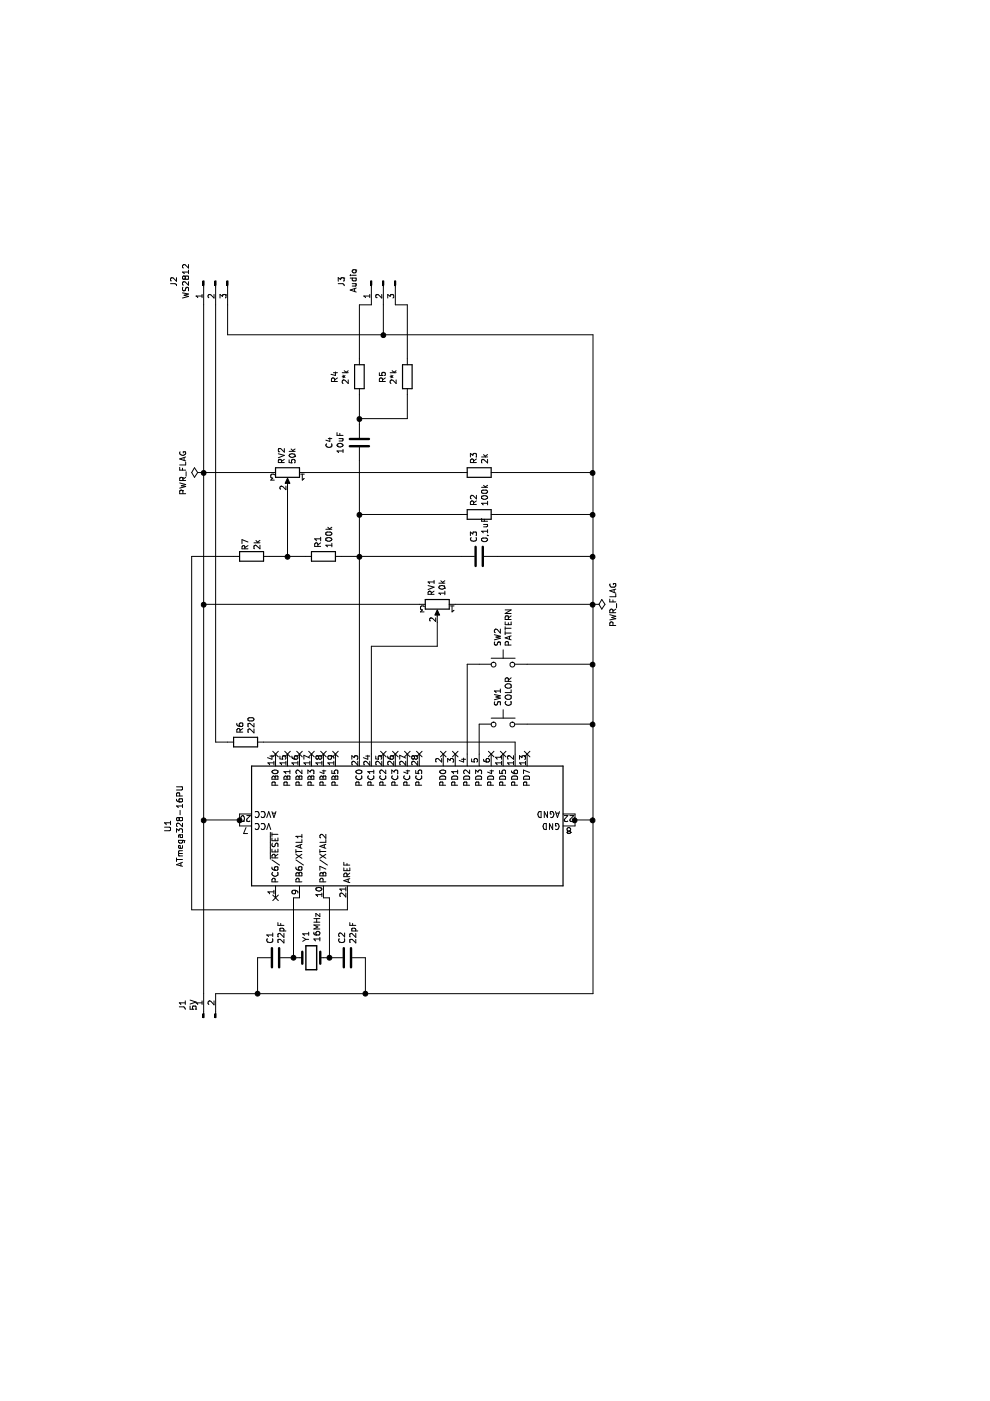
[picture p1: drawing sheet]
EESchema Schematic File Version 4
LIBS:visualizator-cache
EELAYER 26 0
EELAYER END
$Descr A4 11693 8268
encoding utf-8
Sheet 1 1
Title ""
Date ""
Rev ""
Comp ""
Comment1 ""
Comment2 ""
Comment3 ""
Comment4 ""
$EndDescr
$Comp
L MCU_Microchip_ATmega:ATmega8-16PU U1
U 1 1
P 4800 3400
F 0 "U1" H 4800 5400 50  0000 C CNN
F 1 "ATmega328-16PU" H 4800 5300 50  0000 C CNN
F 2 "Package_DIP:DIP-28_W7.62mm" H 4800 3400 50  0001 C CIN
F 3 "http://ww1.microchip.com/downloads/en/DeviceDoc/atmel-2486-8-bit-avr-microcontroller-atmega8_l_datasheet.pdf" H 4800 3400 50  0001 C CNN
	1    4800 3400
	1    0    0    -1  
$EndComp
$Comp
L Device:C C1
U 1 1
P 3700 2300
F 0 "C1" H 3815 2346 50  0000 L CNN
F 1 "22pF" H 3815 2255 50  0000 L CNN
F 2 "Capacitor_THT:C_Disc_D4.3mm_W1.9mm_P5.00mm" H 3738 2150 50  0001 C CNN
F 3 "~" H 3700 2300 50  0001 C CNN
	1    3700 2300
	1    0    0    -1  
$EndComp
$Comp
L Device:C C2
U 1 1
P 3700 2900
F 0 "C2" H 3815 2946 50  0000 L CNN
F 1 "22pF" H 3815 2855 50  0000 L CNN
F 2 "Capacitor_THT:C_Disc_D4.3mm_W1.9mm_P5.00mm" H 3738 2750 50  0001 C CNN
F 3 "~" H 3700 2900 50  0001 C CNN
	1    3700 2900
	1    0    0    -1  
$EndComp
$Comp
L Device:Crystal Y1
U 1 1
P 3700 2600
F 0 "Y1" V 3654 2731 50  0000 L CNN
F 1 "16MHz" V 3745 2731 50  0000 L CNN
F 2 "Crystal:Crystal_HC49-4H_Vertical" H 3700 2600 50  0001 C CNN
F 3 "~" H 3700 2600 50  0001 C CNN
	1    3700 2600
	0    1    1    0   
$EndComp
Wire Wire Line
	4200 2500 4200 2450
Wire Wire Line
	4200 2450 3700 2450
Wire Wire Line
	4200 2700 4200 2750
Wire Wire Line
	4200 2750 3700 2750
Connection ~ 3700 2750
Connection ~ 3700 2450
Wire Wire Line
	3700 2150 3400 2150
Wire Wire Line
	3400 2150 3400 3050
Wire Wire Line
	3400 3050 3700 3050
Wire Wire Line
	4800 2000 4850 2000
$Comp
L Switch:SW_Push SW2
U 1 1
P 6150 4200
F 0 "SW2" V 6104 4348 50  0000 L CNN
F 1 "PATTERN" V 6195 4348 50  0000 L CNN
F 2 "Connector_Wire:SolderWirePad_1x02_P3.81mm_Drill0.8mm" H 6150 4400 50  0001 C CNN
F 3 "" H 6150 4400 50  0001 C CNN
	1    6150 4200
	0    1    1    0   
$EndComp
$Comp
L Switch:SW_Push SW1
U 1 1
P 5650 4200
F 0 "SW1" V 5604 4348 50  0000 L CNN
F 1 "COLOR" V 5695 4348 50  0000 L CNN
F 2 "Connector_Wire:SolderWirePad_1x02_P3.81mm_Drill0.8mm" H 5650 4400 50  0001 C CNN
F 3 "" H 5650 4400 50  0001 C CNN
	1    5650 4200
	0    1    1    0   
$EndComp
Wire Wire Line
	4800 4800 4850 4800
Connection ~ 4850 4800
Wire Wire Line
	4850 4800 4900 4800
$Comp
L Device:R_POT RV1
U 1 1
P 6650 3650
F 0 "RV1" H 6581 3604 50  0000 R CNN
F 1 "10k" H 6581 3695 50  0000 R CNN
F 2 "Connector_Wire:SolderWirePad_1x03_P3.175mm_Drill0.8mm" H 6650 3650 50  0001 C CNN
F 3 "~" H 6650 3650 50  0001 C CNN
	1    6650 3650
	-1   0    0    1   
$EndComp
Wire Wire Line
	4850 1700 4850 2000
Connection ~ 4850 2000
Wire Wire Line
	4850 2000 4900 2000
$Comp
L Device:R_POT RV2
U 1 1
P 7750 2400
F 0 "RV2" H 7681 2354 50  0000 R CNN
F 1 "50k" H 7681 2445 50  0000 R CNN
F 2 "Connector_Wire:SolderWirePad_1x03_P3.175mm_Drill0.8mm" H 7750 2400 50  0001 C CNN
F 3 "~" H 7750 2400 50  0001 C CNN
	1    7750 2400
	-1   0    0    1   
$EndComp
$Comp
L Device:R R2
U 1 1
P 7400 4000
F 0 "R2" H 7470 4046 50  0000 L CNN
F 1 "100k" H 7470 3955 50  0000 L CNN
F 2 "Resistor_THT:R_Axial_DIN0207_L6.3mm_D2.5mm_P10.16mm_Horizontal" V 7330 4000 50  0001 C CNN
F 3 "~" H 7400 4000 50  0001 C CNN
	1    7400 4000
	1    0    0    -1  
$EndComp
$Comp
L Device:R R1
U 1 1
P 7050 2700
F 0 "R1" H 7120 2746 50  0000 L CNN
F 1 "100k" H 7120 2655 50  0000 L CNN
F 2 "Resistor_THT:R_Axial_DIN0207_L6.3mm_D2.5mm_P10.16mm_Horizontal" V 6980 2700 50  0001 C CNN
F 3 "~" H 7050 2700 50  0001 C CNN
	1    7050 2700
	1    0    0    -1  
$EndComp
Wire Wire Line
	4850 4800 4850 4950
Connection ~ 4850 4950
Wire Wire Line
	5650 4000 5400 4000
Connection ~ 5650 4950
Wire Wire Line
	5650 4950 4850 4950
Wire Wire Line
	6150 4400 6150 4950
Wire Wire Line
	5650 4950 6150 4950
Connection ~ 6150 4950
$Comp
L Device:C C3
U 1 1
P 7050 4000
F 0 "C3" H 7165 4046 50  0000 L CNN
F 1 "0,1uF" H 7165 3955 50  0000 L CNN
F 2 "Capacitor_THT:C_Rect_L13.5mm_W4.0mm_P10.00mm_FKS3_FKP3_MKS4" H 7088 3850 50  0001 C CNN
F 3 "~" H 7050 4000 50  0001 C CNN
	1    7050 4000
	1    0    0    -1  
$EndComp
Wire Wire Line
	7050 2850 7050 3000
Connection ~ 7050 3000
Wire Wire Line
	7050 3000 7050 3850
$Comp
L Device:R R3
U 1 1
P 7750 4000
F 0 "R3" H 7820 4046 50  0000 L CNN
F 1 "2k" H 7820 3955 50  0000 L CNN
F 2 "Resistor_THT:R_Axial_DIN0207_L6.3mm_D2.5mm_P10.16mm_Horizontal" V 7680 4000 50  0001 C CNN
F 3 "~" H 7750 4000 50  0001 C CNN
	1    7750 4000
	1    0    0    -1  
$EndComp
Wire Wire Line
	7050 3000 7400 3000
Wire Wire Line
	7400 3000 7400 3850
$Comp
L Device:C C4
U 1 1
P 8000 3000
F 0 "C4" V 7748 3000 50  0000 C CNN
F 1 "10uF" V 7839 3000 50  0000 C CNN
F 2 "Capacitor_THT:C_Radial_D5.0mm_H11.0mm_P2.00mm" H 8038 2850 50  0001 C CNN
F 3 "~" H 8000 3000 50  0001 C CNN
	1    8000 3000
	0    1    1    0   
$EndComp
$Comp
L Device:R R4
U 1 1
P 8550 3000
F 0 "R4" V 8343 3000 50  0000 C CNN
F 1 "2*k" V 8434 3000 50  0000 C CNN
F 2 "Resistor_THT:R_Axial_DIN0207_L6.3mm_D2.5mm_P10.16mm_Horizontal" V 8480 3000 50  0001 C CNN
F 3 "~" H 8550 3000 50  0001 C CNN
	1    8550 3000
	0    1    1    0   
$EndComp
$Comp
L Device:R R5
U 1 1
P 8550 3400
F 0 "R5" V 8343 3400 50  0000 C CNN
F 1 "2*k" V 8434 3400 50  0000 C CNN
F 2 "Resistor_THT:R_Axial_DIN0207_L6.3mm_D2.5mm_P10.16mm_Horizontal" V 8480 3400 50  0001 C CNN
F 3 "~" H 8550 3400 50  0001 C CNN
	1    8550 3400
	0    1    1    0   
$EndComp
Wire Wire Line
	8200 3000 8400 3000
Wire Wire Line
	4850 4950 3400 4950
Wire Wire Line
	3400 4950 3400 3050
Connection ~ 3400 3050
Wire Wire Line
	4850 1700 6650 1700
Wire Wire Line
	5400 3000 7050 3000
Wire Wire Line
	5400 3100 6300 3100
Wire Wire Line
	6150 4950 6650 4950
Wire Wire Line
	6650 3800 6650 4950
Connection ~ 6650 4950
Wire Wire Line
	6650 4950 7050 4950
Wire Wire Line
	7050 4150 7050 4950
Connection ~ 7050 4950
Wire Wire Line
	7050 4950 7400 4950
Wire Wire Line
	7400 4150 7400 4950
Connection ~ 7400 4950
Wire Wire Line
	5400 4300 5500 4300
$Comp
L Connector:Conn_01x03_Male J3
U 1 1
P 9350 3200
F 0 "J3" H 9400 3550 50  0000 R CNN
F 1 "Audio" H 9450 3450 50  0000 R CNN
F 2 "Connector_Wire:SolderWirePad_1x03_P3.175mm_Drill1mm" H 9350 3200 50  0001 C CNN
F 3 "~" H 9350 3200 50  0001 C CNN
	1    9350 3200
	-1   0    0    -1  
$EndComp
Wire Wire Line
	8400 3400 8200 3400
Wire Wire Line
	8200 3000 8200 3400
Wire Wire Line
	8700 3000 9150 3000
Wire Wire Line
	9150 3000 9150 3100
Wire Wire Line
	8700 3400 9150 3400
Wire Wire Line
	9150 3400 9150 3300
Wire Wire Line
	9150 3200 8900 3200
Wire Wire Line
	8900 3200 8900 4950
$Comp
L Connector:Conn_01x03_Male J2
U 1 1
P 9350 1800
F 0 "J2" H 9400 2150 50  0000 R CNN
F 1 "WS2812" H 9500 2050 50  0000 R CNN
F 2 "Connector_Wire:SolderWirePad_1x03_P3.175mm_Drill1mm" H 9350 1800 50  0001 C CNN
F 3 "~" H 9350 1800 50  0001 C CNN
	1    9350 1800
	-1   0    0    -1  
$EndComp
Connection ~ 6650 1700
Wire Wire Line
	8900 3200 8900 1900
Wire Wire Line
	8900 1900 9150 1900
Connection ~ 8900 3200
Wire Wire Line
	5650 4400 5650 4950
$Comp
L Connector:Conn_01x02_Male J1
U 1 1
P 3200 1700
F 0 "J1" H 3306 1878 50  0000 C CNN
F 1 "5V" H 3306 1787 50  0000 C CNN
F 2 "Connector_Wire:SolderWirePad_1x02_P3.81mm_Drill1mm" H 3200 1700 50  0001 C CNN
F 3 "~" H 3200 1700 50  0001 C CNN
	1    3200 1700
	1    0    0    -1  
$EndComp
Wire Wire Line
	4850 1700 3400 1700
Connection ~ 4850 1700
Wire Wire Line
	3400 1800 3400 2150
Connection ~ 3400 2150
Wire Wire Line
	7400 3000 7850 3000
Connection ~ 7400 3000
Wire Wire Line
	8200 3000 8150 3000
Connection ~ 8200 3000
Wire Wire Line
	6650 1700 6650 3500
Wire Wire Line
	7400 4950 7750 4950
Wire Wire Line
	7750 4150 7750 4950
Connection ~ 7750 4950
Wire Wire Line
	7750 4950 8900 4950
Wire Wire Line
	6650 1700 7750 1700
Wire Wire Line
	7750 2250 7750 1700
Connection ~ 7750 1700
Wire Wire Line
	7750 1700 9150 1700
Wire Wire Line
	7750 2550 7750 3850
Wire Wire Line
	6500 3650 6300 3650
Wire Wire Line
	6300 3650 6300 3100
NoConn ~ 4200 2300
NoConn ~ 5400 2300
NoConn ~ 5400 2400
NoConn ~ 5400 2500
NoConn ~ 5400 2600
NoConn ~ 5400 2700
NoConn ~ 5400 2800
NoConn ~ 5400 3200
NoConn ~ 5400 3300
NoConn ~ 5400 3400
NoConn ~ 5400 3500
NoConn ~ 5400 3700
NoConn ~ 5400 3800
NoConn ~ 5400 4100
NoConn ~ 5400 4200
NoConn ~ 5400 4400
$Comp
L power:PWR_FLAG #FLG0101
U 1 1
P 7750 1700
F 0 "#FLG0101" H 7750 1775 50  0001 C CNN
F 1 "PWR_FLAG" H 7750 1874 50  0000 C CNN
F 2 "" H 7750 1700 50  0001 C CNN
F 3 "~" H 7750 1700 50  0001 C CNN
	1    7750 1700
	1    0    0    -1  
$EndComp
$Comp
L power:PWR_FLAG #FLG0102
U 1 1
P 6650 4950
F 0 "#FLG0102" H 6650 5025 50  0001 C CNN
F 1 "PWR_FLAG" H 6650 5123 50  0000 C CNN
F 2 "" H 6650 4950 50  0001 C CNN
F 3 "~" H 6650 4950 50  0001 C CNN
	1    6650 4950
	-1   0    0    1   
$EndComp
$Comp
L Device:R R6
U 1 1
P 5500 2050
F 0 "R6" H 5570 2096 50  0000 L CNN
F 1 "220" H 5570 2005 50  0000 L CNN
F 2 "Resistor_THT:R_Axial_DIN0207_L6.3mm_D2.5mm_P10.16mm_Horizontal" V 5430 2050 50  0001 C CNN
F 3 "~" H 5500 2050 50  0001 C CNN
	1    5500 2050
	1    0    0    -1  
$EndComp
Wire Wire Line
	5500 4300 5500 2200
Wire Wire Line
	5500 1900 5500 1800
Wire Wire Line
	5500 1800 9150 1800
Wire Wire Line
	5400 3900 6150 3900
Wire Wire Line
	6150 3900 6150 4000
$Comp
L Device:R R7
U 1 1
P 7050 2100
F 0 "R7" H 6950 2050 50  0000 C CNN
F 1 "2k" H 6950 2150 50  0000 C CNN
F 2 "Resistor_THT:R_Axial_DIN0207_L6.3mm_D2.5mm_P10.16mm_Horizontal" V 6980 2100 50  0001 C CNN
F 3 "~" H 7050 2100 50  0001 C CNN
	1    7050 2100
	-1   0    0    1   
$EndComp
Wire Wire Line
	4200 2900 4100 2900
Wire Wire Line
	4100 2900 4100 1600
Wire Wire Line
	4100 1600 7050 1600
Wire Wire Line
	7050 1600 7050 1950
Wire Wire Line
	7050 2250 7050 2400
Wire Wire Line
	7600 2400 7050 2400
Connection ~ 7050 2400
Wire Wire Line
	7050 2400 7050 2550
$EndSCHEMATC
